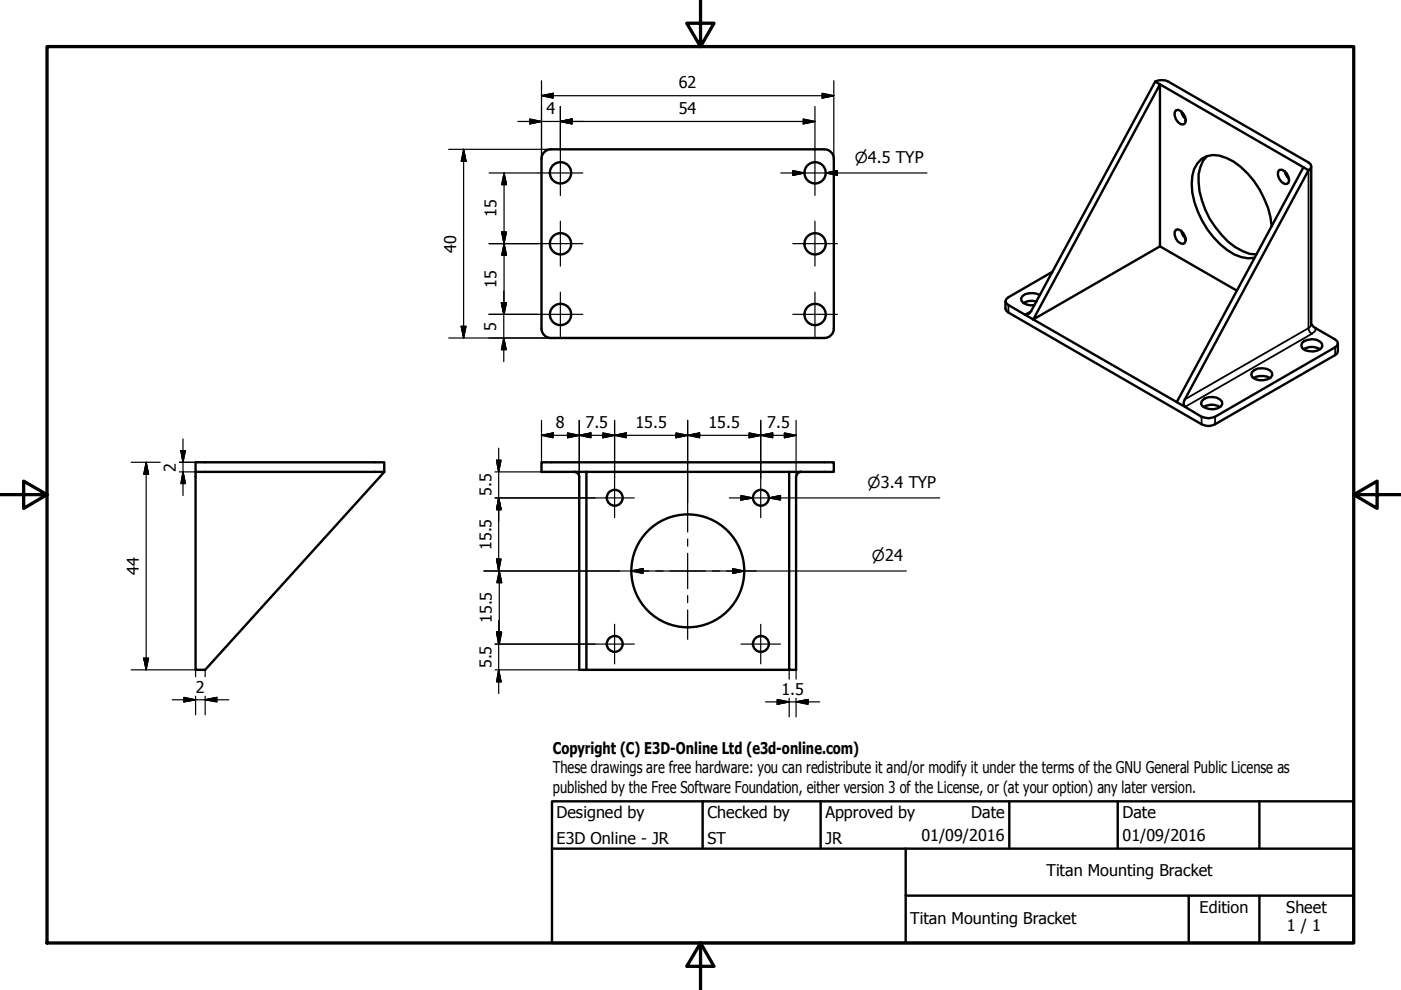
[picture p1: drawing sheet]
<svg xmlns="http://www.w3.org/2000/svg" width="297mm" height="210mm" viewBox="0 0 297 210" stroke-linecap="round" stroke-linejoin="round" font-family="sans-serif">
<!-- layer: Visible (ISO) -->
<g fill="none" stroke="#000" stroke-width=".51">
<path d="M247.7 17.3l29.7 17.2M114.8 33.7a2 2 0 0 1 2-2h58a2 2 0 0 1 2 2M114.8 33.7v36M176.8 33.7v36M249.3 23.4a1.68 1.68 0 0 1 2 1.4l.1 .8-.1 .5-.4 .3a2.08 2.08 0 0 1-1.6-3zM250.4 23.6l.6 1.2 .4 .4M255.9 33.1a6.9 6.9 0 0 0-1.8 5.5 18.1 18.1 0 0 0 9.4 14.6l1.4 .6 1.5 .1M271.2 36a1.89 1.89 0 0 1 2.1 2.2l-.1 .6-.4 .2a2.08 2.08 0 0 1-1.6-3zM272.4 36.3l.5 1.1 .4 .5M276.4 35.5l-31.5-18.2-26.3 48.6-.4 .6-.5 .2h-.4M276.4 35.5l-26.9 49.8M276.4 35.5l1 .6-26.2 48.6"/>
<path d="M223.1 57.6l-9.3 5.4M245.9 52.2l16.4 9.4M249.3 48.7a1.68 1.68 0 0 1 2 1.4l.1 .7-.1 .6-.4 .3a2.08 2.08 0 0 1-1.6-3zM250.4 48.9l.6 1.2 .4 .5M269.6 48a19.1 19.1 0 0 0-8-13.7 6.8 6.8 0 0 0-5.8-1.2 5.1 5.1 0 0 0-3 4.2 17 17 0 0 0 4.4 13 11.8 11.8 0 0 0 7.5 4.5l1.3-.2M114.8 69.7a2 2 0 0 0 2 2h58a2 2 0 0 0 2-2M213.8 64.7l3.5 2M213.8 66.3l41 23.7M217.3 66.7l1.8 1 26.8-49.8v34.3l-26.8 15.5 30.4 17.6M219.8 63.9a3.4 3.4 0 0 0-2.8 .3M220.5 62.6a3.4 3.4 0 0 0-3.8 .2l-.2 .5a1.81 1.81 0 0 0 1.9 1.4h.9M265.4 78.9a2.98 2.98 0 0 1 4.3 .1v.5a2.74 2.74 0 0 1-3.6 .9l-.6-.5-.2-.5z"/>
<path d="M276 72.7a2.98 2.98 0 0 1 4.3 .2l.1 .5a2.46 2.46 0 0 1-2.8 1.1l-.9-.2-.6-.5-.2-.5zM276.4 74a3.5 3.5 0 0 1 3.4 0M279 69.6l4.1 2.4M283.1 73.6l-25.5 14.8M283.1 75.3l-25.5 14.7M41.5 98h40v2l-38 42h-2zM249.5 85.3l5.3 3.1M254.8 85a2.98 2.98 0 0 1 4.3 .1v.6a2.66 2.66 0 0 1-3.6 .8l-.6-.4-.3-.5zM255.1 86.3a3.5 3.5 0 0 1 3.5 0M265.7 80.2a3.5 3.5 0 0 1 3.5 0M41.5 100h40M121.8 100l.5 .2 .4 .4 .1 .5v40.9h44.5"/>
<path d="M124.3 100v42M167.3 100h2.5l-.5 .2-.5 .9v40.9h-1.5zM167.3 100h-52.5v-2h62v2h-7"/>
<circle cx="118.8" cy="36.6" r="2.25"/>
<circle cx="172.8" cy="36.6" r="2.25"/>
<circle cx="118.8" cy="51.7" r="2.25"/>
<circle cx="172.8" cy="51.7" r="2.25"/>
<circle cx="118.8" cy="66.7" r="2.25"/>
<circle cx="172.8" cy="66.7" r="2.25"/>
<circle cx="130.3" cy="105.5" r="1.68"/>
<circle cx="161.3" cy="105.5" r="1.68"/>
<circle cx="130.3" cy="136.5" r="1.68"/>
<circle cx="145.8" cy="121" r="12"/>
<circle cx="161.3" cy="136.5" r="1.68"/>
</g>
<!-- layer: Visible Narrow (ISO) -->
<path d="M277.4 36.1v33.5M213.8 64.7v1.6M218.6 65.9l-1.3 .8M277.4 69.6l.3 .9 .4 .3M277.4 69.6l-26.2 15.1M278 68.7l-.1 .5-.5 .4M278.1 70.8l-26.8 15.5M279 69.6l-.2 .7-.7 .5M283.1 73.6v1.7M254.8 88.4v1.6M257.6 88.4v1.6" fill="none" stroke="#000" stroke-width=".38"/>
<path d="M244.9 17.3a3.2 3.2 0 0 1 2.8 0M277.4 34.5l.5 .3 .1 .5-.1 .4-.5 .4M278 35.3v33.4M213.2 63.9v1.5l.2 .5 .4 .4M213.8 63l-.4 .4-.2 .5 .2 .4 .4 .4M278 68.7l.4 .6 .6 .3M283.1 72l.4 .4 .2 .4-.2 .5-.4 .3M283.7 72.8v1.7l-.2 .4-.4 .4M251.2 84.7l-.2 .6v.7l.3 .3M254.8 88.4a3.4 3.4 0 0 0 2.8 0M254.8 90a2.87 2.87 0 0 0 2.8 0" fill="none" stroke="#000" stroke-width=".51"/>
<!-- layer: Border (ISO) -->
<path d="M148.5 -.1v10l-2.9-5h5.8l-2.9 5M10 9.9h277v190h-277zM0 104.9h10l-5-2.9v5.8l5-2.9M287 104.9l5 2.9v-5.8l-5 2.9h10M148.5 199.9l2.9 5h-5.8l2.9-5v10" fill="none" stroke="#000" stroke-width=".7"/>
<!-- layer: Title (ISO) -->
<path d="M117 169.9h170v30h-170zM117 179.9h170M149 169.9v10M174 169.9v10M192 179.9v20M214 169.9v10M237 169.9v10M267 169.9v10M192 189.9h95M252 189.9v10M267 189.9v10" fill="none" stroke="#000" stroke-width=".51"/>
<!-- layer: Center Mark (ISO) -->
<g fill="none" stroke="#000" stroke-width=".25">
<path d="M114 36.7h9.6M118.8 31.9v9.5M168.1 36.7h9.4M172.8 31.9v9.5M114 51.7h9.6M118.8 46.9v9.5M168.1 51.7h9.4M172.8 46.9v9.5M114 66.6h9.6M118.8 61.9v9.5M168.1 66.6h9.4M172.8 61.9v9.5"/>
<path d="M126.1 105.6h8.4M130.3 101.3v8.5M145.8 106.5v6.3M145.8 114.3v1.5M145.8 117.3v7.5M157.1 105.6h8.4M161.3 101.3v8.5M126.1 136.6h8.4M130.3 132.4v8.4M131.3 121.1h6.2M139.1 121.1h1.5M142 121.1h7.5"/>
<path d="M145.8 126.3v1.5M145.8 129.3v6.2M151.1 121.1h1.5M154.1 121.1h6.2M157.1 136.6h8.4M161.3 132.4v8.4"/>
</g>
<!-- layer: Dimension (ISO) -->
<g fill="none" stroke="#000" stroke-width=".25">
<path d="M114.8 17.1v16.6M174.3 19.8l2.5 .5-2.5 .5zM176.8 17.1v16.6M95.1 31.7h21.7M98.3 31.7l.5 2.5h-1zM98.3 31.7v40M103.7 36.7h10.3M106.9 36.7l.5 2.5h-1zM106.9 36.7v29.9M109.8 25.8h63M112.3 25.2l2.5 .6-2.5 .5zM114.8 20.3l2.5-.5v1z"/>
<path d="M114.8 20.3h62M118.8 25.8l2.5-.6v1.1zM118.8 22.6v9.3M165.5 36.7h5.1M168.1 36.2l2.5 .5-2.5 .5zM170.3 25.2l2.5 .6-2.5 .5zM172.8 22.6v9.3M175.1 36.7l2.4-.5v1zM177.5 36.7h-2.4h21.4M103.7 51.7h10.3M106.4 49.2h1l-.5 2.5zM106.9 51.7l.5 2.4h-1z"/>
<path d="M95.1 71.7h21.7M97.8 69.2h1l-.5 2.5zM103.6 66.6h10.4M106.3 64.2h1l-.5 2.4zM106.4 64.2h1l-.5 2.4zM106.8 71.7l.5 2.4h-1zM106.8 61.7v15M27.8 98h6.2M31 98l.5 2.6h-1zM31 98v44M38 98h41.5M38.4 95.5h.9l-.5 2.5z"/>
<path d="M38.8 93.1v12M105.3 97.6h.9l-.5 2.4zM105.7 95v26.1M114.8 92.3l2.5-.5v1zM114.8 89.1v8.9M114.8 92.3h54M120.3 91.8l2.5 .5-2.5 .5zM122.8 92.3l2.5-.5v1zM122.8 89.1v12M127.8 91.8l2.5 .5-2.5 .5zM130.3 92.3l2.5-.5v1zM130.3 89.1v12.2"/>
<path d="M143.3 91.8l2.5 .5-2.5 .5zM145.8 92.3l2.5-.5v1zM145.8 89.1v17.4M158.8 91.8l2.5 .5-2.5 .5zM161.3 92.3l2.5-.5v1zM161.3 89.1v12.2M166.3 91.8l2.5 .5-2.5 .5zM168.8 89.1v12M38 100h5.5M38.8 100l.5 2.5h-.9zM105 100h19.3M105 105.6h21.1"/>
<path d="M105.3 118.5h.9l-.5 2.6zM105.7 105.6l.5 2.4h-.9zM154.6 105.6h5M157.1 105.1l2.5 .5-2.5 .4zM163 105.6l2.5-.5v.9zM165.5 105.6h-2.5h36.3M30.5 139.5h1l-.5 2.5zM102.6 121.1h28.7M105 136.6h21.1M105.3 134h.9l-.5 2.6zM105.3 134h1.1l-.5 2.6zM105.7 131.5v15.5"/>
<path d="M105.9 121.1l.5 2.4h-1.1zM105.9 121.1v15.5M133.8 121.1l2.5-.5v1zM133.8 121.1h58.4M155.3 120.6l2.5 .5-2.5 .5zM27.8 142h15.7v1.5M36.5 148.4h12M39 147.9l2.5 .5-2.5 .4zM41.5 142v1.5M41.5 147.6v3.9M43.5 148.4l2.5-.5v.9zM43.5 147.6v3.9"/>
<path d="M105 142h19.3M105.7 142l.5 2.6h-.9zM162.3 148.8h11.5M164.8 148.3l2.5 .5-2.5 .5zM167.3 142v2M167.3 148.1v3.9M168.8 148.8l2.5-.5v1zM168.8 142v2M168.8 148.1v3.9"/>
</g>
<g fill="#000" stroke="#000" stroke-width=".25">
<path d="M114.8 20.3l2.5-.5zM114.8 20.3l2.5-.5v1zM98.3 31.7l.5 2.5zM98.3 31.7l.5 2.5h-1zM106.9 36.7l.5 2.5zM106.9 36.7l.5 2.5h-1zM112.3 26.3l2.5-.5zM112.3 25.2l2.5 .6-2.5 .5zM118.8 25.8l2.5-.6zM118.8 25.8l2.5-.6v1.1zM168.1 37.2l2.5-.5zM168.1 36.2l2.5 .5-2.5 .5z"/>
<path d="M170.3 26.3l2.5-.5zM170.3 25.2l2.5 .6-2.5 .5zM174.3 20.8l2.5-.5zM174.3 19.8l2.5 .5-2.5 .5zM175.1 36.7l2.4-.5zM175.1 36.7l2.4-.5v1zM106.4 49.2l.5 2.5zM106.4 49.2h1l-.5 2.5zM106.9 51.7l.5 2.4zM106.9 51.7l.5 2.4h-1zM97.8 69.2l.5 2.5zM97.8 69.2h1l-.5 2.5z"/>
<path d="M106.3 64.2l.5 2.4zM106.3 64.2h1l-.5 2.4zM106.4 64.2l.5 2.4zM106.4 64.2h1l-.5 2.4zM106.8 71.7l.5 2.4zM106.8 71.7l.5 2.4h-1zM38.4 95.5l.4 2.5zM38.4 95.5h.9l-.5 2.5zM105.3 97.6l.4 2.4zM105.3 97.6h.9l-.5 2.4zM114.8 92.3l2.5-.5zM114.8 92.3l2.5-.5v1z"/>
<path d="M120.3 92.8l2.5-.5zM120.3 91.8l2.5 .5-2.5 .5zM122.8 92.3l2.5-.5zM122.8 92.3l2.5-.5v1zM127.8 92.8l2.5-.5zM127.8 91.8l2.5 .5-2.5 .5zM130.3 92.3l2.5-.5zM130.3 92.3l2.5-.5v1zM143.3 92.8l2.5-.5zM143.3 91.8l2.5 .5-2.5 .5zM145.8 92.3l2.5-.5zM145.8 92.3l2.5-.5v1z"/>
<path d="M158.8 92.8l2.5-.5zM158.8 91.8l2.5 .5-2.5 .5zM161.3 92.3l2.5-.5zM161.3 92.3l2.5-.5v1zM166.3 92.8l2.5-.5zM166.3 91.8l2.5 .5-2.5 .5zM31 98l.5 2.6zM31 98l.5 2.6h-1zM38.8 100l.5 2.5zM38.8 100l.5 2.5h-.9zM105.3 118.5l.4 2.6zM105.3 118.5h.9l-.5 2.6z"/>
<path d="M105.7 105.6l.5 2.4zM105.7 105.6l.5 2.4h-.9zM157.1 106l2.5-.4zM157.1 105.1l2.5 .5-2.5 .4zM163 105.6l2.5-.5zM163 105.6l2.5-.5v.9zM30.5 139.5l.5 2.5zM30.5 139.5h1l-.5 2.5zM105.3 134l.4 2.6zM105.3 134h.9l-.5 2.6zM105.3 134l.6 2.6zM105.3 134h1.1l-.5 2.6z"/>
<path d="M105.9 121.1l.5 2.4zM105.9 121.1l.5 2.4h-1.1zM133.8 121.1l2.5-.5zM133.8 121.1l2.5-.5v1zM155.3 121.6l2.5-.5zM155.3 120.6l2.5 .5-2.5 .5zM39 148.8l2.5-.4zM39 147.9l2.5 .5-2.5 .4zM43.5 148.4l2.5-.5zM43.5 148.4l2.5-.5v.9zM105.7 142l.5 2.6zM105.7 142l.5 2.6h-.9z"/>
<path d="M164.8 149.3l2.5-.5zM164.8 148.3l2.5 .5-2.5 .5zM168.8 148.8l2.5-.5zM168.8 148.8l2.5-.5v1z"/>
</g>
<g font-size="3.4">
<text x="144" y="18.7">62</text>
<text x="115.9" y="24.2">4</text>
<text x="144" y="24.2">54</text>
<text x="105.3" y="46.1" transform="rotate(-90 105.3 46.1)">15</text>
<text x="96.7" y="53.6" transform="rotate(-90 96.7 53.6)">40</text>
<text x="105.3" y="61.1" transform="rotate(-90 105.3 61.1)">15</text>
<text x="105.2" y="70.1" transform="rotate(-90 105.2 70.1)">5</text>
<text x="117.9" y="90.7">8</text>
<text x="124.1" y="90.7">7.5</text>
<text x="134.7" y="90.7">15.5</text>
<text x="150.2" y="90.7">15.5</text>
<text x="162.7" y="90.7">7.5</text>
<text x="37.3" y="100" transform="rotate(-90 37.3 100)">2</text>
<text x="104.2" y="105.2" transform="rotate(-90 104.2 105.2)">5.5</text>
<text x="104.2" y="116.6" transform="rotate(-90 104.2 116.6)">15.5</text>
<text x="29.5" y="121.9" transform="rotate(-90 29.5 121.9)">44</text>
<text x="104.3" y="132.1" transform="rotate(-90 104.3 132.1)">15.5</text>
<text x="104.2" y="141.7" transform="rotate(-90 104.2 141.7)">5.5</text>
<text x="41.5" y="146.8">2</text>
<text x="165.7" y="147.3">1.5</text>
<text x="117.2" y="159.8">Copyright (C) E3D-Online Ltd (e3d-online.com)</text>
<text x="117.2" y="163.9">These drawings are free hardware: you can redistribute it and/or modify it under the terms of the GNU General Public License as</text>
<text x="117.2" y="168.1">published by the Free Software Foundation, either version 3 of the License, or (at your option) any later version.</text>
<text x="118" y="173.5">Designed by</text>
<text x="150" y="173.5">Checked by</text>
<text x="175" y="173.5">Approved by</text>
<text x="205.9" y="173.4">Date</text>
<text x="238" y="173.4">Date</text>
<text x="118" y="178.9">E3D Online - JR</text>
<text x="150" y="178.9">ST</text>
<text x="175" y="178.9">JR</text>
<text x="195.4" y="178.3">01/09/2016</text>
<text x="238" y="178.3">01/09/2016</text>
<text x="221.9" y="185.8">Titan Mounting Bracket</text>
<text x="193" y="195.9">Titan Mounting Bracket</text>
<text x="254.3" y="193.5">Edition</text>
<text x="272.7" y="193.5">Sheet</text>
<text x="272.9" y="197.5">1 / 1</text>
</g>
<g font-size="3.2">
<text x="181.2" y="34.5">⌀4.5 TYP</text>
<text x="184" y="103.4">⌀3.4 TYP</text>
<text x="184.8" y="118.9">⌀24</text>
</g>
</svg>
